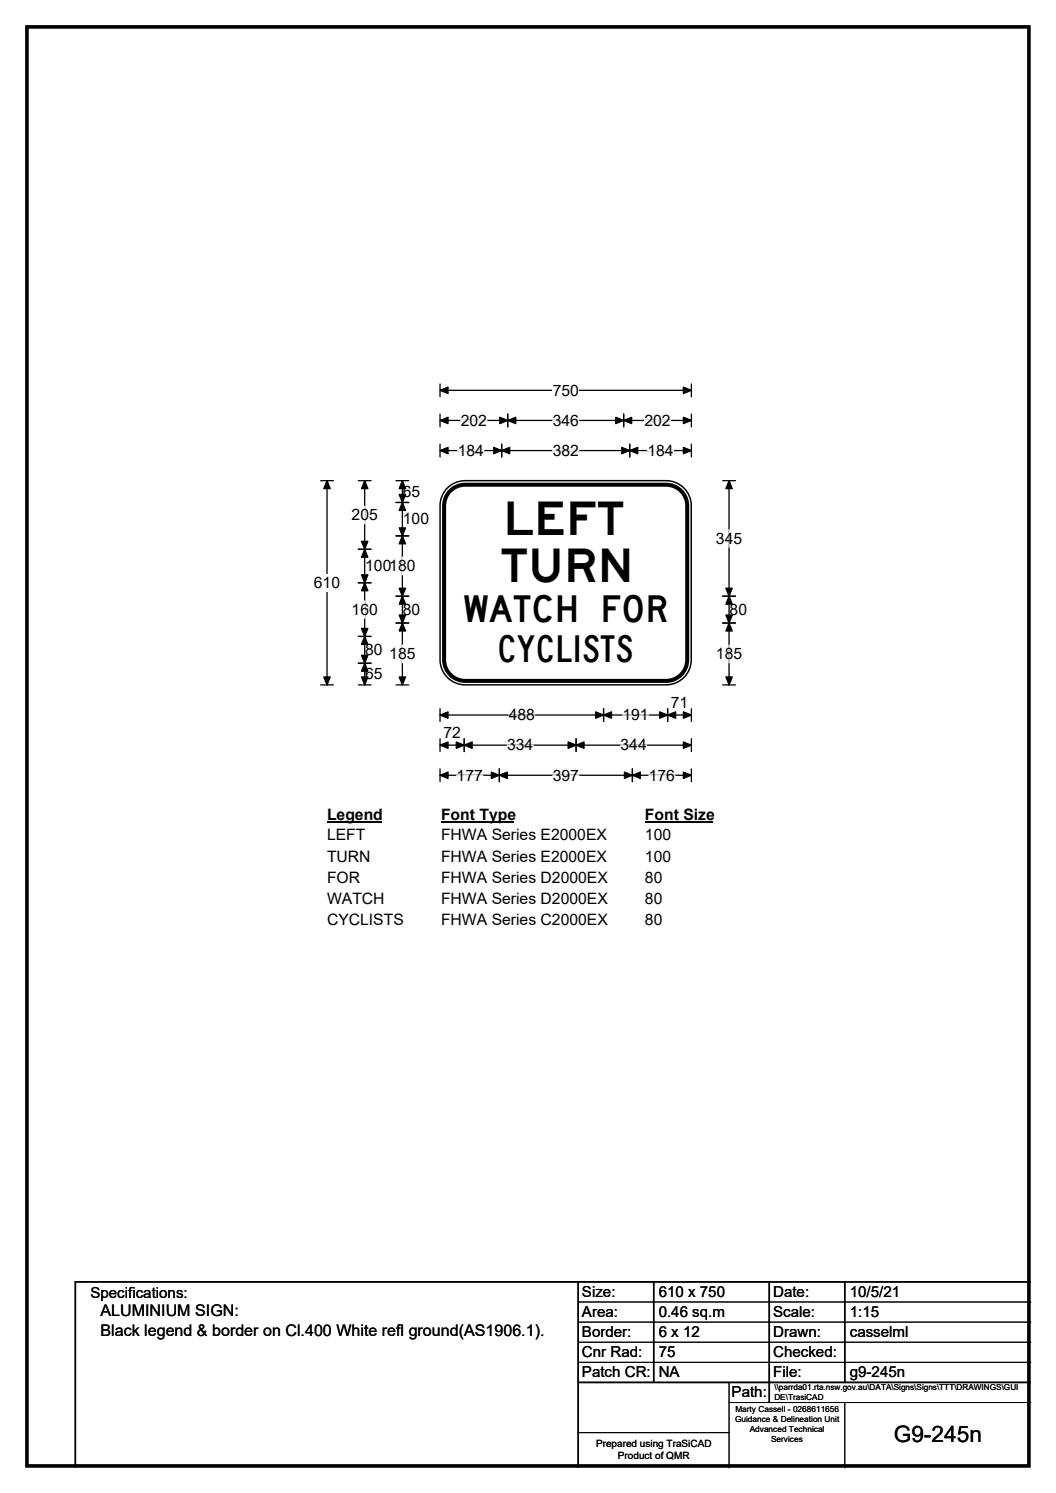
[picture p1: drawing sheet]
<svg xmlns="http://www.w3.org/2000/svg" width="210mm" height="297mm" viewBox="0 0 210 297" stroke-linecap="round" stroke-linejoin="round" font-family="sans-serif">
<path d="M5.4 5.4h199.2v286.3h-199.2z" fill="none" stroke="#000" stroke-width=".72"/>
<path d="M87.5 77.7h50M87.5 76.4v2.5M137.5 76.4v2.5" fill="none" stroke="#000" stroke-width=".25"/>
<path d="M87.5 77.7l1.6-.7v1.3zM135.9 77l1.6 .7-1.6 .6z" fill="#000" stroke="#000" stroke-width=".25"/>
<path d="M109.9 75.9h5.2v3.5h-5.2z" fill="#fff"/>
<g fill="none" stroke="#000" stroke-width=".25">
<path d="M63.8 95.6h2.5M65 95.6v40.7M87.5 83.7h50M87.5 82.4v2.5M87.5 88.4v2.5M87.5 89.6h50M99.8 88.4v2.5M101 82.4v2.5M124 82.4v2.5M125.2 88.4v2.5M137.5 88.4v2.5M137.5 82.4v2.5"/>
<path d="M63.8 136.3h2.5M87.5 141v2.5M87.5 147v2.5M87.5 153v2.5M87.5 142.3h50M87.5 148.3h50M87.5 154.2h50M92.3 147v2.5M99.3 153v2.5M114.6 147v2.5M120 141v2.5M125.8 153v2.5"/>
<path d="M132.8 141v2.5M137.5 153v2.5M137.5 141v2.5M137.5 147v2.5"/>
</g>
<g fill="#000" stroke="#000" stroke-width=".25">
<path d="M65 95.6l.7 1.6h-1.3zM87.5 83.7l1.6-.7v1.3zM87.5 89.6l1.6-.6v1.3zM99.8 89.6l1.5-.6v1.3zM98.2 89l1.6 .6-1.6 .7zM101 83.7l1.6-.7v1.3zM99.4 83l1.6 .7-1.6 .6zM122.4 83l1.6 .7-1.6 .6zM124 83.7l1.6-.7v1.3zM123.6 89l1.6 .6-1.6 .7zM125.2 89.6l1.6-.6v1.3zM135.9 83l1.6 .7-1.6 .6z"/>
<path d="M135.9 89l1.6 .6-1.6 .7zM64.4 134.7h1.3l-.7 1.6zM87.5 142.3l1.6-.7v1.3zM87.5 148.3l1.6-.7v1.3zM87.5 154.2l1.6-.6v1.3zM92.3 148.3l1.6-.7v1.3zM90.7 147.6l1.6 .7-1.6 .6zM99.3 154.2l1.6-.6v1.3zM97.7 153.6l1.6 .6-1.6 .7zM113 147.6l1.6 .7-1.6 .6zM114.6 148.3l1.5-.7v1.3zM120 142.3l1.6-.7v1.3z"/>
<path d="M118.4 141.6l1.6 .7-1.6 .6zM124.2 153.6l1.6 .6-1.6 .7zM125.8 154.2l1.5-.6v1.3zM131.2 141.6l1.6 .7-1.6 .6zM132.8 142.3l1.5-.7v1.3zM135.9 141.6l1.6 .7-1.6 .6zM135.9 147.6l1.6 .7-1.6 .6zM135.9 153.6l1.6 .6-1.6 .7z"/>
</g>
<g fill="none" stroke="#fff" stroke-width=".25">
<path d="M91 89.6h5.2M91.6 83.7h5.2M109.9 83.7h5.2M109.9 89.6h5.2M128.1 83.7h5.2M128.7 89.6h5.2M90.8 154.2h5.2M100.8 148.3h5.2M101.2 142.3h5.2M109.9 154.2h5.2M123.4 148.3h5.2M123.8 142.3h5.2"/>
<path d="M129 154.2h5.2"/>
</g>
<path d="M62.4 114.2h5.2v3.5h-5.2z" fill="#fff"/>
<g fill="none" stroke="#000" stroke-width=".25">
<path d="M71.2 95.6h2.6M72.5 95.6v40.7M78.7 95.6h2.6M78.7 100h2.6M80 95.6v40.7M143.7 95.6h2.5M145 95.6v40.7M71.2 109.3h2.6M71.2 116h2.6M78.7 106.6h2.6M78.7 118.6h2.6M143.7 118.6h2.5"/>
<path d="M71.2 126.6h2.6M71.2 132h2.6M71.2 136.3h2.6M78.7 136.3h2.6M78.7 124h2.6M143.7 136.3h2.5M143.7 124h2.5"/>
</g>
<g fill="#000" stroke="#000" stroke-width=".25">
<path d="M72.5 95.6l.7 1.6h-1.3zM80 100l.6 1.6h-1.2zM80 95.6l.6 1.6h-1.2zM79.4 98.4h1.2l-.6 1.6zM145 95.6l.6 1.6h-1.3zM72.5 109.3l.7 1.6h-1.3zM71.9 114.4h1.3l-.7 1.6zM71.9 107.7h1.3l-.7 1.6zM72.5 116l.7 1.5h-1.3zM79.4 105h1.2l-.6 1.6zM80 106.6l.6 1.6h-1.2zM79.4 117h1.2l-.6 1.6z"/>
<path d="M80 118.6l.6 1.6h-1.2zM145 118.6l.6 1.6h-1.3zM144.3 117h1.3l-.6 1.6zM71.9 125h1.3l-.7 1.6zM72.5 126.6l.7 1.6h-1.3zM71.9 130.4h1.3l-.7 1.6zM72.5 132l.7 1.5h-1.3zM71.9 134.7h1.3l-.7 1.6zM79.4 122.4h1.2l-.6 1.6zM80 124l.6 1.5h-1.2zM79.4 134.7h1.2l-.6 1.6zM144.3 122.4h1.3l-.6 1.6z"/>
<path d="M145 124l.6 1.5h-1.3zM144.3 134.7h1.3l-.6 1.6z"/>
</g>
<path d="M72.5 100.7v3.5M72.5 119.5v3.5M80 110.9v3.5M145 105.4v3.5M80 128.4v3.5M145 128.4v3.5" fill="none" stroke="#fff" stroke-width=".25"/>
<path d="M65 160.2h10.8v3.5h-10.8z" fill="#fff"/>
<path d="M65 163.5h10.8" fill="none" stroke="#000" stroke-width=".32"/>
<path d="M87.7 160.2h14.4v3.5h-14.4z" fill="#fff"/>
<path d="M87.7 163.5h14.4" fill="none" stroke="#000" stroke-width=".32"/>
<path d="M128.2 160.2h13.5v3.5h-13.5z" fill="#fff"/>
<path d="M128.2 163.5h13.5" fill="none" stroke="#000" stroke-width=".32"/>
<g fill="#fff">
<path d="M65 164.4h7.6v3.5h-7.6z"/>
<path d="M87.7 164.4h32.9v3.5h-32.9z"/>
<path d="M128.2 164.4h5.3v3.5h-5.3z"/>
<path d="M65 168.6h8.7v3.5h-8.7z"/>
<path d="M87.7 168.6h32.9v3.5h-32.9z"/>
<path d="M128.2 168.6h5.3v3.5h-5.3z"/>
<path d="M65 172.8h6.6v3.5h-6.6z"/>
<path d="M87.7 172.8h33.1v3.5h-33.1z"/>
<path d="M128.2 172.8h3.5v3.5h-3.5z"/>
<path d="M65 177h11.4v3.5h-11.4z"/>
<path d="M87.7 177h33.1v3.5h-33.1z"/>
<path d="M128.2 177h3.5v3.5h-3.5z"/>
<path d="M65 181.2h15.2v3.5h-15.2z"/>
<path d="M87.7 181.2h33.1v3.5h-33.1z"/>
<path d="M128.2 181.2h3.5v3.5h-3.5z"/>
</g>
<path d="M88.7 97.4a5 5 0 0 1 3.8-1.8h40a5 5 0 0 1 5 5v30.7a5 5 0 0 1-5 4.9h-40a5 5 0 0 1-5-4.9v-30.7a5 5 0 0 1 1.2-3.2z" fill-rule="evenodd" fill="#fff" stroke="#fff" stroke-width=".2"/>
<path d="M89.8 97.4a4.2 4.2 0 0 1 2.7-1h39.9a4.2 4.2 0 0 1 4.3 4.2v30.7a4.2 4.2 0 0 1-4.3 4.2h-39.9a4.2 4.2 0 0 1-4.2-4.2v-30.7a4.2 4.2 0 0 1 1.5-3.2z" fill="none" stroke="#000" stroke-width=".8"/>
<path d="M88.7 97.4a5 5 0 0 1 3.8-1.8h40a5 5 0 0 1 5 5v30.7a5 5 0 0 1-5 4.9h-40a5 5 0 0 1-5-4.9v-30.7a5 5 0 0 1 1.2-3.2zM115 255v37M130 255v20M153 255v24M168 255v20M205 255h-190v37M115 275h90" fill="none" stroke="#000" stroke-width=".3"/>
<path d="M115 259h90M115 263h90M115 267h90M115 271h90M145 279h60M145 275v17M168 279v13M115 285h30" fill="none" stroke="#000" stroke-width=".2"/>
<g font-size="9.3">
<text x="100.1" y="106.4">LEFT</text>
<text x="99.5" y="115.8">TURN</text>
</g>
<g font-size="7.4">
<text x="92.2" y="123.8">WATCH FOR</text>
<text x="98.8" y="131.8">CYCLISTS</text>
</g>
<text font-size="4.5" x="177.7" y="286.9">G9-245n</text>
<g font-size="3.2">
<text x="20" y="261.9">ALUMINIUM SIGN:</text>
<text x="20" y="265.7">Black legend &amp; border on Cl.400 White refl ground(AS1906.1).</text>
</g>
<g font-size="3.1">
<text x="109.9" y="78.7">750</text>
<text x="91.6" y="84.7">202</text>
<text x="109.9" y="84.7">346</text>
<text x="128.1" y="84.7">202</text>
<text x="91" y="90.7">184</text>
<text x="109.9" y="90.7">382</text>
<text x="128.7" y="90.7">184</text>
<text x="80.1" y="98.8">65</text>
<text x="69.9" y="103.5">205</text>
<text x="80.1" y="104.4">100</text>
<text x="72.6" y="113.7">100180</text>
<text x="142.4" y="108.2">345</text>
<text x="62.4" y="117">610</text>
<text x="69.9" y="122.3">160</text>
<text x="80.1" y="122.3">80</text>
<text x="145.1" y="122.3">80</text>
<text x="72.6" y="130.3">80</text>
<text x="77.4" y="131.1">185</text>
<text x="142.4" y="131.1">185</text>
<text x="72.6" y="135.2">65</text>
<text x="101.2" y="143.3">488</text>
<text x="123.8" y="143.3">191</text>
<text x="133.4" y="140.9">71</text>
<text x="88.2" y="146.9">72</text>
<text x="100.8" y="149.3">334</text>
<text x="123.4" y="149.3">344</text>
<text x="90.8" y="155.3">177</text>
<text x="109.9" y="155.3">397</text>
<text x="129" y="155.3">176</text>
<text x="65" y="163">Legend</text>
<text x="65" y="167.2">LEFT</text>
<text x="87.7" y="163">Font Type</text>
<text x="87.7" y="167.2">FHWA Series E2000EX</text>
<text x="128.2" y="163">Font Size</text>
<text x="128.2" y="167.2">100</text>
<text x="65" y="171.4">TURN</text>
<text x="87.7" y="171.4">FHWA Series E2000EX</text>
<text x="128.2" y="171.4">100</text>
<text x="65" y="175.6">FOR</text>
<text x="65" y="179.8">WATCH</text>
<text x="87.7" y="175.6">FHWA Series D2000EX</text>
<text x="87.7" y="179.8">FHWA Series D2000EX</text>
<text x="128.2" y="175.6">80</text>
<text x="128.2" y="179.8">80</text>
<text x="65" y="184">CYCLISTS</text>
<text x="87.7" y="184">FHWA Series C2000EX</text>
<text x="128.2" y="184">80</text>
</g>
<g font-size="3">
<text x="115.7" y="258">Size:</text>
<text x="131" y="258">610 x 750</text>
<text x="153.7" y="258">Date:</text>
<text x="169" y="258">10/5/21</text>
<text x="18" y="258.2">Specifications:</text>
<text x="115.7" y="262">Area:</text>
<text x="131" y="262">0.46 sq.m</text>
<text x="153.7" y="262">Scale:</text>
<text x="169" y="262">1:15</text>
<text x="115.7" y="266">Border:</text>
<text x="115.7" y="270">Cnr Rad:</text>
<text x="131" y="266">6 x 12</text>
<text x="131" y="270">75</text>
<text x="153.7" y="266">Drawn:</text>
<text x="153.7" y="270">Checked:</text>
<text x="169" y="266">casselml</text>
<text x="115.7" y="274">Patch CR:</text>
<text x="131" y="274">NA</text>
<text x="153.7" y="274">File:</text>
<text x="169" y="274">g9-245n</text>
<text x="145.5" y="278">Path:</text>
</g>
<g font-size="2">
<text x="118.5" y="287.8">Prepared using TraSiCAD</text>
<text x="122.9" y="290.2">Product of QMR</text>
</g>
<g font-size="1.7">
<text x="146.2" y="281">Marty Cassell - 0268611656</text>
<text x="146.2" y="283">Guidance &amp; Delineation Unit</text>
<text x="149.1" y="285">Advanced Technical</text>
<text x="153.3" y="287">Services</text>
</g>
<g font-size="1.6">
<text x="154" y="276.6">\\parrda01.rta.nsw.gov.au\DATA\Signs\Signs\TTT\DRAWINGS\GUI</text>
<text x="154" y="278.5">DE\TrasiCAD</text>
</g>
</svg>
